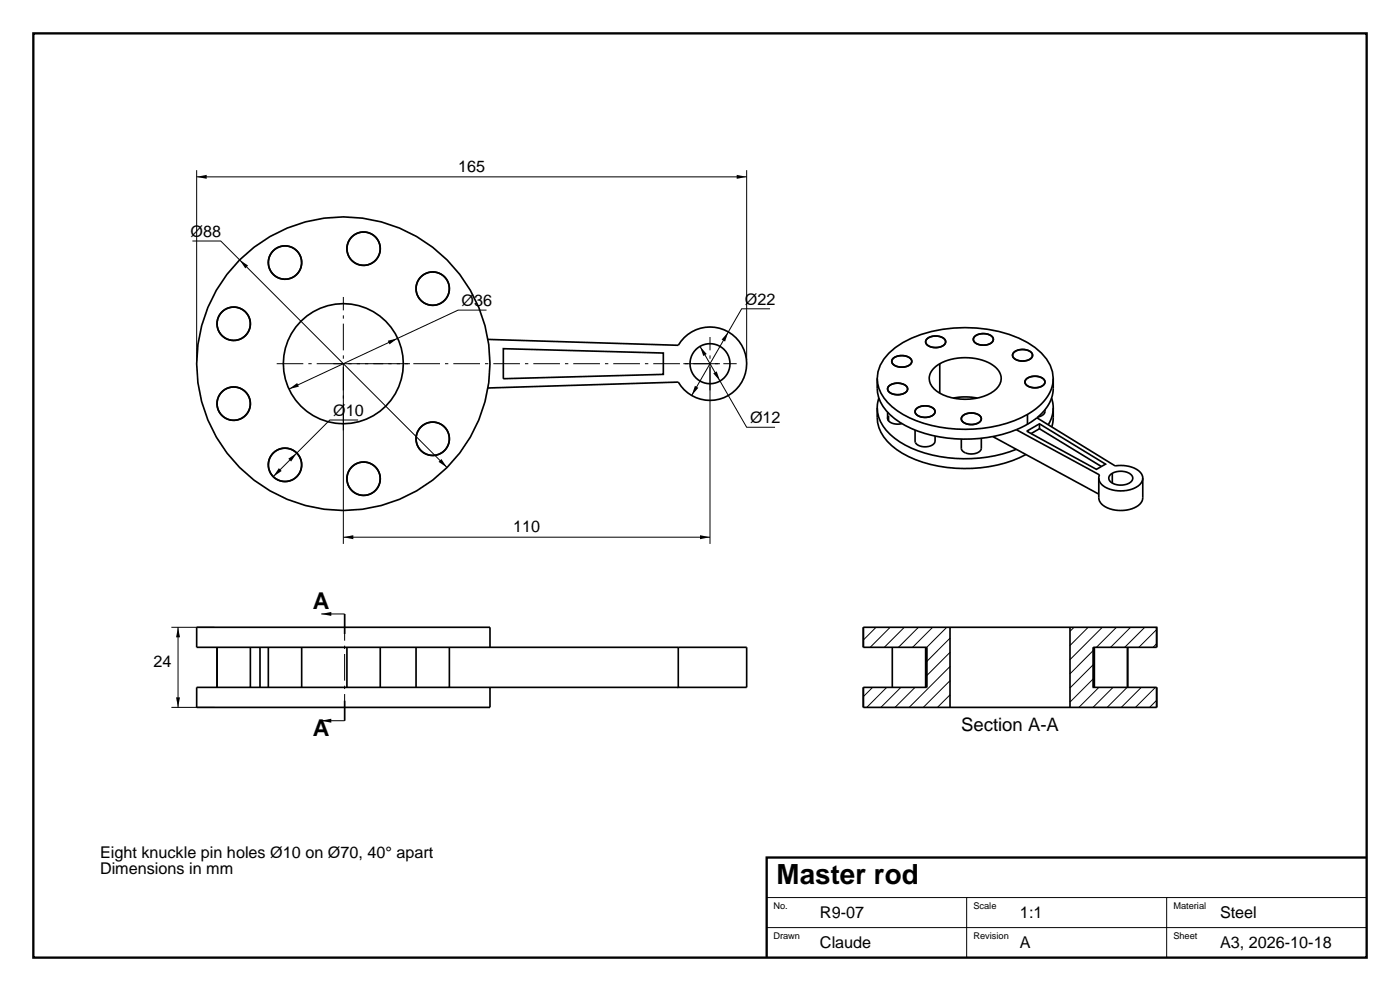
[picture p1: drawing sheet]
<svg xmlns="http://www.w3.org/2000/svg" width="420mm" height="297mm" viewBox="0 0 420 297" stroke-linecap="round" stroke-linejoin="round" font-family="sans-serif">
<path d="M10 10h400v277h-400zM410 257h-180v30" fill="none" stroke="#000" stroke-width=".7" stroke-linecap="butt"/>
<g fill="none" stroke="#000" stroke-width=".3">
<path d="M59 51v57M59 53h165M224 51v57M57.7 72.2h8.5l67.9 67.9M146 92.9h-8.6l-50.7 23.7M231 92.5h-8.5l-15 26M103 110v53M210 103.8l14 24.3h8.5M213 110v53M107.4 125.9h-8.5l-16.9 16.9M103 161h110M51.4 188h13"/>
<path d="M53.4 188v24M96.4 184h7M262.8 188l-3.8 3.8M267.1 188l-6 6M271.3 188l-6 6M275.5 188l-6 6M279.8 188l-6 6M284 188l-6 6M285 199.7l-12.2 12.3M285 195.5l-7 7M285 191.3l-7 7M322.2 188l-1.2 1.2"/>
<path d="M326.4 188l-5.4 5.5M328 199.2l-7 7M328 194.9l-7 7M330.7 188l-9.7 9.7M334.9 188l-6 6M339.2 188l-6 6M343.4 188l-6 6M347 192.9l-1.1 1.1M347 188.7l-5.3 5.3M51.4 212h13M96.4 216h7M261.8 206l-2.8 2.8"/>
<path d="M266 206l-6 6M270.3 206l-6 6M274.5 206l-6 6M285 208.2l-3.8 3.8M285 204l-8 8M328 203.4l-7 7M329.7 206l-6 6M333.9 206l-6 6M338.1 206l-6 6M342.4 206l-6 6M346.6 206l-6 6M347 209.9l-2.1 2.1"/>
<path d="M230 269h180M230 278h180M290 269v18M350 269v18"/>
</g>
<g fill="none" stroke="#000" stroke-width=".5">
<path d="M146.4 101.7l57.1 1.8a11 11 0 0 1 16.6-2.9 11 11 0 0 1 0 16.8 11 11 0 0 1-16.6-2.9l-57.1 1.8M151 104.5l48 1.3v6.4l-48 1.3zM263.2 113.4a12.2 12.2 0 0 0 5.2 12.1 37.5 37.5 0 0 0 25.4 5.9 39.3 39.3 0 0 0 11.1-2.6M263.7 119.3l-.5 2.3a10 10 0 0 0 3.8 8.6 32.1 32.1 0 0 0 19.6 7.2 41.9 41.9 0 0 0 18.3-2.7M266.7 105.8a30.6 30.6 0 0 1 19.4-7.5 37.5 37.5 0 0 1 24.4 5.8 11.3 11.3 0 0 1 5.4 10.3 13.8 13.8 0 0 1-7.7 9.8 41.3 41.3 0 0 1-37.3 0 14.6 14.6 0 0 1-7.6-9.3 10.1 10.1 0 0 1 3.4-9.1zM266.7 115.7a4 4 0 0 1 5.5 .5 1.9 1.9 0 0 1-2.1 2 3 3 0 0 1-3.8-1.7zM266.7 115.7a4 4 0 0 1 5.5 .5v.8a3.7 3.7 0 0 1-5.9-.2l.1-.6zM267.9 107.4l.4-.2a4.1 4.1 0 0 1 5.1 .7 1.68 1.68 0 0 1-1.7 2 3.5 3.5 0 0 1-4.1-1.4v-.5zM267.9 107.4l.4-.2a4.1 4.1 0 0 1 5.1 .7 1.87 1.87 0 0 1-2.1 2.1 2.96 2.96 0 0 1-3.8-1.8zM278.1 101.6a3.8 3.8 0 0 1 5.6 .6 2 2 0 0 1-2.2 1.9 3 3 0 0 1-3.8-1.7zM278.1 101.6a3.8 3.8 0 0 1 5.6 .6 2.36 2.36 0 0 1-2.9 2l-1.8-.3a1.4 1.4 0 0 1-1.1-.9 1.4 1.4 0 0 1 .2-1.4zM280.2 110.3a15.5 15.5 0 0 1 18.3-.3 4.3 4.3 0 0 1-.4 7.2 16.3 16.3 0 0 1-17.1 0 4.2 4.2 0 0 1-1.4-6.2z"/>
<path d="M281.9 109v8.8M286 119.3l3.6-.4 3.6 .4M292.4 100.8a3.7 3.7 0 0 1 5.5 .5 1.3 1.3 0 0 1-1.1 1.8 3.7 3.7 0 0 1-4.8-1.2l.1-.5zM292.4 100.8a3.7 3.7 0 0 1 5.5 .5 1.34 1.34 0 0 1-1.2 1.8 3.6 3.6 0 0 1-4.6-.9 1.09 1.09 0 0 1 .3-1.4zM304.1 105.7a4.1 4.1 0 0 1 5.6 .3l.1 .6a1.66 1.66 0 0 1-1.7 1.4l-.3 .1a3.1 3.1 0 0 1-4-1.6zM304.2 105.6a4.1 4.1 0 0 1 5.5 .4l.1 .6a1.66 1.66 0 0 1-1.7 1.4l-.7 .2a2.96 2.96 0 0 1-3.6-1.7zM307.9 113.6a4.1 4.1 0 0 1 5.5 .4l.1 .7-.3 .5a4 4 0 0 1-5.7-.4v-.5zM307.9 113.6a4 4 0 0 1 5.5 .5l.1 .6-.3 .5a4 4 0 0 1-5.7-.4v-.6zM315.5 119.3l.4 2.1v1.9l-.4 1.9-1 2.1M316 113.4v3a11.6 11.6 0 0 1-4.9 8.8M263.2 122.2a12.4 12.4 0 0 0 5.8 12.6 38 38 0 0 0 25.2 5.4 36.3 36.3 0 0 0 13.6-4M266.3 123.5v1.9"/>
<path d="M266.6 126.1v-1.4l-.3 .4a1.55 1.55 0 0 0 1.6 1.8l1.4 .2 1.3-.2M274.5 128.9l.1 3.6a3.6 3.6 0 0 0 5.9-.1v-1.7M274.9 122.6a3.7 3.7 0 0 1 5.6 .5v.1a1.39 1.39 0 0 1-1.3 1.6 3.7 3.7 0 0 1-4.6-1.1l-.1-.5zM274.9 122.5a4.1 4.1 0 0 1 5.5 .4 1.75 1.75 0 0 1-1.8 2.1 3.4 3.4 0 0 1-4-1.3l-.1-.6zM288.8 124.6a4.1 4.1 0 0 1 5.5 .5 1.86 1.86 0 0 1-2 2.1 3.1 3.1 0 0 1-3.9-1.4v-.5zM288.8 124.6a3.7 3.7 0 0 1 5.5 .6 1.7 1.7 0 0 1-1.8 1.9 3.3 3.3 0 0 1-4-1.3l-.1-.6zM294.4 131.3v3a3.1 3.1 0 0 1-4 1.7l-1.3-.5-.6-.8-.1-3.1M297.9 130.8l31.7 17.3M308 129.2l3.8-2.2 19.9 12.1-2.8 1.6zM308.2 124.2v2.9M311.1 125.2l23.4 14.4a8.1 8.1 0 0 1 8 2.6 2.76 2.76 0 0 1-1.6 3.8 9.8 9.8 0 0 1-10.4-.8 2.46 2.46 0 0 1-.9-2.1l.3-.8-25-13.5M311.1 125.2l-2.7 1.9-3.5 1.7"/>
<path d="M311.8 127v1.5l-2.5 1.4M311.8 128.5l18.6 11.3M313.5 122.8l-.1 .8-.3 .5-.7 .5-1 .4M316 122.2l-.1 3.6-.4 2.2M329.6 143.3v5.9a4.3 4.3 0 0 0 4.1 3.5 8.9 8.9 0 0 0 8.6-2.1l.5-1.4v-5.9M333.1 142.3a5 5 0 0 1 6.6 .4 1.79 1.79 0 0 1-1.7 2.4 4.7 4.7 0 0 1-5.2-1.3l-.1-.8zM333.7 141.8v3M65.1 194v12M75.1 194v12M78 194v12M80.5 194v12M90.5 194v12"/>
<path d="M103.4 184v6M104.1 194v12M114.1 194v12M124.8 194v12M134.8 194v12M147 194v-6h-88v6h144.5M203.5 194h20.5v12h-20.5zM259 194h.1M259 188h.1M259 188v6M259 188h62M259 194h19v12h-19"/>
<path d="M267.7 194v12M277.7 194v12M285 188v24M321 188h26v6M321 188v24M328 194v12h19v6h-26M328 194h19M328 194v12M328.3 194v12M338.2 194v12M338.3 194v12M347 188v6"/>
<path d="M103.4 210v6M147 206v6h-88v-6h144.5M259 206h.1M259 212h.1M259 206v6M259 212h26M285 212h36"/>
<circle cx="85.5" cy="78.7" r="5"/>
<circle cx="109.1" cy="74.5" r="5"/>
<circle cx="70.1" cy="97" r="5"/>
<circle cx="129.8" cy="86.5" r="5"/>
<circle cx="103" cy="109" r="44"/>
<circle cx="103" cy="109" r="18"/>
<circle cx="213" cy="109" r="6"/>
<circle cx="70.1" cy="121" r="5"/>
<circle cx="85.5" cy="139.3" r="5"/>
<circle cx="129.8" cy="131.5" r="5"/>
<circle cx="109.1" cy="143.5" r="5"/>
</g>
<path d="M83 109h40M100 109h116M205 109h16M213 117v-16M103 129v-40M103.4 216v-32" fill="none" stroke="#000" stroke-width=".3" stroke-dasharray="8 1.5 1 1.5" stroke-linecap="butt"/>
<g fill="#000">
<path d="M59 53l3-.6v1.2zM221 52.4l3 .6-3 .6zM71.9 77.9l2.5 1.7-.8 .8zM218.5 99.5l-1 2.9-1-.6zM86.7 116.6l2.5-1.8 .5 1.1zM116.3 102.1l3-.7-2.5 1.8zM208.5 115.6l1 .6-2 2.3zM210 103.8l2 2.3-1 .6zM214 111.9l1-.6 1 2.9zM86.5 137.5l2.5-1.7-1.7 2.5zM83.7 140.3l.8 .8-2.5 1.7zM132.4 137.6l1.7 2.5-2.5-1.7z"/>
<path d="M103 161l3-.6v1.2zM210 160.4l3 .6-3 .6zM53.4 188l.6 3h-1.2zM96.4 184l3-.6v1.2zM52.8 209h1.2l-.6 3zM96.4 216l3-.6v1.2z"/>
</g>
<text font-size="8.3" x="233" y="265">Master rod</text>
<g font-size="6.9">
<text x="93.9" y="182.5">A</text>
<text x="93.9" y="220.5">A</text>
</g>
<text font-size="5.6" x="288.3" y="219">Section A-A</text>
<g font-size="4.9">
<text x="137.4" y="51.5">165</text>
<text x="57.1" y="71">Ø88</text>
<text x="138.4" y="91.7">Ø36</text>
<text x="223.5" y="91.3">Ø22</text>
<text x="99.9" y="124.7">Ø10</text>
<text x="225" y="126.9">Ø12</text>
<text x="153.9" y="159.5">110</text>
<text x="46" y="200">24</text>
<text x="30" y="257">Eight knuckle pin holes Ø10 on Ø70, 40° apart</text>
<text x="30" y="262">Dimensions in mm</text>
<text x="246" y="275">R9-07</text>
<text x="306" y="275">1:1</text>
<text x="366" y="275">Steel</text>
<text x="246" y="284">Claude</text>
<text x="306" y="284">A</text>
<text x="366" y="284">A3, 2026-10-18</text>
</g>
<g font-size="2.8">
<text x="232" y="272.5">No.</text>
<text x="292" y="272.5">Scale</text>
<text x="352" y="272.5">Material</text>
<text x="232" y="281.5">Drawn</text>
<text x="292" y="281.5">Revision</text>
<text x="352" y="281.5">Sheet</text>
</g>
</svg>
